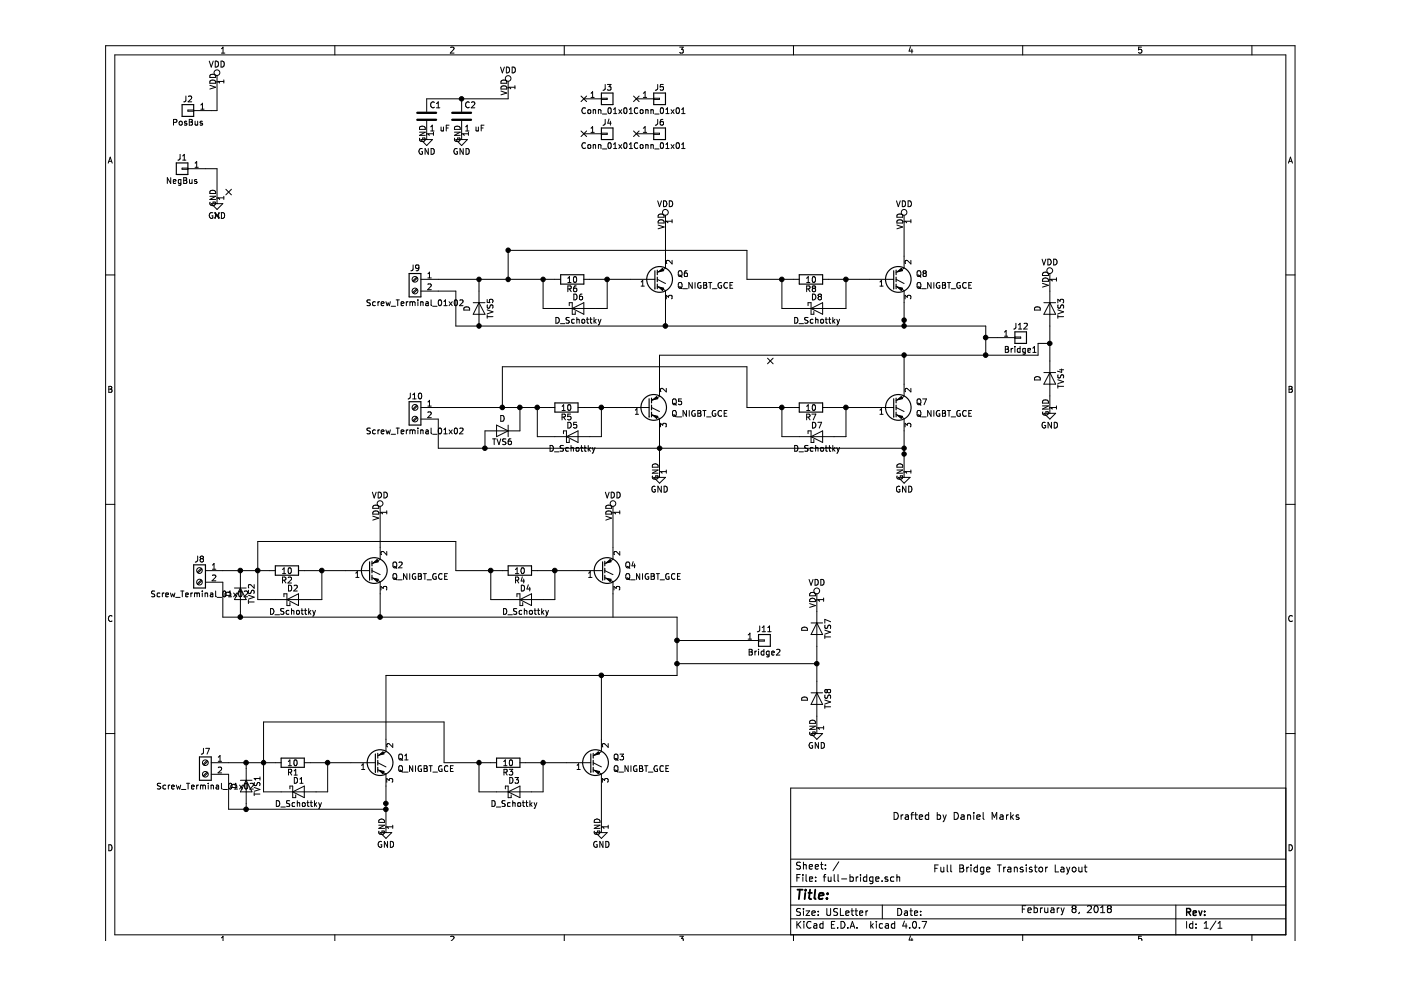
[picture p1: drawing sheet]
EESchema Schematic File Version 2
LIBS:power
LIBS:device
LIBS:switches
LIBS:relays
LIBS:motors
LIBS:transistors
LIBS:conn
LIBS:linear
LIBS:regul
LIBS:74xx
LIBS:cmos4000
LIBS:adc-dac
LIBS:memory
LIBS:xilinx
LIBS:microcontrollers
LIBS:dsp
LIBS:microchip
LIBS:analog_switches
LIBS:motorola
LIBS:texas
LIBS:intel
LIBS:audio
LIBS:interface
LIBS:digital-audio
LIBS:philips
LIBS:display
LIBS:cypress
LIBS:siliconi
LIBS:opto
LIBS:atmel
LIBS:contrib
LIBS:valves
LIBS:full-bridge-cache
EELAYER 25 0
EELAYER END
$Descr USLetter 11000 8500
encoding utf-8
Sheet 1 1
Title ""
Date ""
Rev ""
Comp ""
Comment1 ""
Comment2 ""
Comment3 ""
Comment4 ""
$EndDescr
$Comp
L Q_NIGBT_GCE Q2
U 1 1
P 2650 4900
F 0 "Q2" H 2850 4950 50  0000 L CNN
F 1 "Q_NIGBT_GCE" H 2850 4850 50  0000 L CNN
F 2 "TO_SOT_Packages_THT:TO-247_TO-3P_Vertical" H 2850 5000 50  0001 C CNN
F 3 "" H 2650 4900 50  0001 C CNN
	1    2650 4900
	1    0    0    -1  
$EndComp
$Comp
L R R2
U 1 1
P 1950 4900
F 0 "R2" V 2030 4900 50  0000 C CNN
F 1 "10" V 1950 4900 50  0000 C CNN
F 2 "Resistors_THT:R_Axial_DIN0411_L9.9mm_D3.6mm_P12.70mm_Horizontal" V 1880 4900 50  0001 C CNN
F 3 "" H 1950 4900 50  0001 C CNN
	1    1950 4900
	0    1    1    0   
$EndComp
$Comp
L D_Schottky D2
U 1 1
P 2000 5150
F 0 "D2" H 2000 5250 50  0000 C CNN
F 1 "D_Schottky" H 2000 5050 50  0000 C CNN
F 2 "Diodes_THT:D_DO-41_SOD81_P12.70mm_Horizontal" H 2000 5150 50  0001 C CNN
F 3 "" H 2000 5150 50  0001 C CNN
	1    2000 5150
	1    0    0    -1  
$EndComp
$Comp
L VDD #PWR7
U 1 1
P 3850 750
F 0 "#PWR7" H 3850 600 50  0001 C CNN
F 1 "VDD" H 3850 900 50  0000 C CNN
F 2 "" H 3850 750 50  0001 C CNN
F 3 "" H 3850 750 50  0001 C CNN
	1    3850 750 
	1    0    0    -1  
$EndComp
$Comp
L Q_NIGBT_GCE Q1
U 1 1
P 2700 6550
F 0 "Q1" H 2900 6600 50  0000 L CNN
F 1 "Q_NIGBT_GCE" H 2900 6500 50  0000 L CNN
F 2 "TO_SOT_Packages_THT:TO-247_TO-3P_Vertical" H 2900 6650 50  0001 C CNN
F 3 "" H 2700 6550 50  0001 C CNN
	1    2700 6550
	1    0    0    -1  
$EndComp
$Comp
L R R1
U 1 1
P 2000 6550
F 0 "R1" V 2080 6550 50  0000 C CNN
F 1 "10" V 2000 6550 50  0000 C CNN
F 2 "Resistors_THT:R_Axial_DIN0411_L9.9mm_D3.6mm_P12.70mm_Horizontal" V 1930 6550 50  0001 C CNN
F 3 "" H 2000 6550 50  0001 C CNN
	1    2000 6550
	0    1    1    0   
$EndComp
$Comp
L D_Schottky D1
U 1 1
P 2050 6800
F 0 "D1" H 2050 6900 50  0000 C CNN
F 1 "D_Schottky" H 2050 6700 50  0000 C CNN
F 2 "Diodes_THT:D_DO-41_SOD81_P12.70mm_Horizontal" H 2050 6800 50  0001 C CNN
F 3 "" H 2050 6800 50  0001 C CNN
	1    2050 6800
	1    0    0    -1  
$EndComp
$Comp
L GND #PWR4
U 1 1
P 2800 7100
F 0 "#PWR4" H 2800 6850 50  0001 C CNN
F 1 "GND" H 2800 6950 50  0000 C CNN
F 2 "" H 2800 7100 50  0001 C CNN
F 3 "" H 2800 7100 50  0001 C CNN
	1    2800 7100
	1    0    0    -1  
$EndComp
$Comp
L C C2
U 1 1
P 3450 1000
F 0 "C2" H 3475 1100 50  0000 L CNN
F 1 "1 uF" H 3475 900 50  0000 L CNN
F 2 "Capacitors_THT:C_Rect_L28.0mm_W10.0mm_P22.50mm_MKS4" H 3488 850 50  0001 C CNN
F 3 "" H 3450 1000 50  0001 C CNN
	1    3450 1000
	1    0    0    -1  
$EndComp
$Comp
L GND #PWR6
U 1 1
P 3450 1150
F 0 "#PWR6" H 3450 900 50  0001 C CNN
F 1 "GND" H 3450 1000 50  0000 C CNN
F 2 "" H 3450 1150 50  0001 C CNN
F 3 "" H 3450 1150 50  0001 C CNN
	1    3450 1150
	1    0    0    -1  
$EndComp
$Comp
L Screw_Terminal_01x02 J8
U 1 1
P 1200 4900
F 0 "J8" H 1200 5000 50  0000 C CNN
F 1 "Screw_Terminal_01x02" H 1200 4700 50  0000 C CNN
F 2 "Connectors_Terminal_Blocks:TerminalBlock_bornier-2_P5.08mm" H 1200 4900 50  0001 C CNN
F 3 "" H 1200 4900 50  0001 C CNN
	1    1200 4900
	-1   0    0    -1  
$EndComp
$Comp
L Screw_Terminal_01x02 J7
U 1 1
P 1250 6550
F 0 "J7" H 1250 6650 50  0000 C CNN
F 1 "Screw_Terminal_01x02" H 1250 6350 50  0000 C CNN
F 2 "Connectors_Terminal_Blocks:TerminalBlock_bornier-2_P5.08mm" H 1250 6550 50  0001 C CNN
F 3 "" H 1250 6550 50  0001 C CNN
	1    1250 6550
	-1   0    0    -1  
$EndComp
$Comp
L GND #PWR2
U 1 1
P 1350 1700
F 0 "#PWR2" H 1350 1450 50  0001 C CNN
F 1 "GND" H 1350 1550 50  0000 C CNN
F 2 "" H 1350 1700 50  0001 C CNN
F 3 "" H 1350 1700 50  0001 C CNN
	1    1350 1700
	1    0    0    -1  
$EndComp
$Comp
L Conn_01x01 J1
U 1 1
P 1050 1450
F 0 "J1" H 1050 1550 50  0000 C CNN
F 1 "NegBus" H 1050 1350 50  0000 C CNN
F 2 "Connectors:1pin" H 1050 1450 250 0001 C CNN
F 3 "" H 1050 1450 50  0001 C CNN
	1    1050 1450
	-1   0    0    -1  
$EndComp
$Comp
L VDD #PWR1
U 1 1
P 1350 700
F 0 "#PWR1" H 1350 550 50  0001 C CNN
F 1 "VDD" H 1350 850 50  0000 C CNN
F 2 "" H 1350 700 50  0001 C CNN
F 3 "" H 1350 700 50  0001 C CNN
	1    1350 700 
	1    0    0    -1  
$EndComp
$Comp
L Conn_01x01 J2
U 1 1
P 1100 950
F 0 "J2" H 1100 1050 50  0000 C CNN
F 1 "PosBus" H 1100 850 50  0000 C CNN
F 2 "Connectors:1pin" H 1100 950 250 0001 C CNN
F 3 "" H 1100 950 50  0001 C CNN
	1    1100 950 
	-1   0    0    -1  
$EndComp
$Comp
L Conn_01x01 J3
U 1 1
P 4700 850
F 0 "J3" H 4700 950 50  0000 C CNN
F 1 "Conn_01x01" H 4700 750 50  0000 C CNN
F 2 "Connectors:1pin" H 4700 850 150 0001 C CNN
F 3 "" H 4700 850 50  0001 C CNN
	1    4700 850 
	1    0    0    -1  
$EndComp
$Comp
L Conn_01x01 J5
U 1 1
P 5150 850
F 0 "J5" H 5150 950 50  0000 C CNN
F 1 "Conn_01x01" H 5150 750 50  0000 C CNN
F 2 "Connectors:1pin" H 5150 850 150 0001 C CNN
F 3 "" H 5150 850 50  0001 C CNN
	1    5150 850 
	1    0    0    -1  
$EndComp
$Comp
L Conn_01x01 J4
U 1 1
P 4700 1150
F 0 "J4" H 4700 1250 50  0000 C CNN
F 1 "Conn_01x01" H 4700 1050 50  0000 C CNN
F 2 "Connectors:1pin" H 4700 1150 150 0001 C CNN
F 3 "" H 4700 1150 50  0001 C CNN
	1    4700 1150
	1    0    0    -1  
$EndComp
$Comp
L Conn_01x01 J6
U 1 1
P 5150 1150
F 0 "J6" H 5150 1250 50  0000 C CNN
F 1 "Conn_01x01" H 5150 1050 50  0000 C CNN
F 2 "Connectors:1pin" H 5150 1150 150 0001 C CNN
F 3 "" H 5150 1150 50  0001 C CNN
	1    5150 1150
	1    0    0    -1  
$EndComp
Text Notes 7500 7500 0    60   ~ 0
Full Bridge Transistor Layout
Text Notes 7150 7050 0    60   ~ 0
Drafted by Daniel Marks
Text Notes 8250 7850 0    60   ~ 0
February 8, 2018
$Comp
L C C1
U 1 1
P 3150 1000
F 0 "C1" H 3175 1100 50  0000 L CNN
F 1 "1 uF" H 3175 900 50  0000 L CNN
F 2 "Capacitors_THT:C_Rect_L28.0mm_W10.0mm_P22.50mm_MKS4" H 3188 850 50  0001 C CNN
F 3 "" H 3150 1000 50  0001 C CNN
	1    3150 1000
	1    0    0    -1  
$EndComp
$Comp
L GND #PWR5
U 1 1
P 3150 1150
F 0 "#PWR5" H 3150 900 50  0001 C CNN
F 1 "GND" H 3150 1000 50  0000 C CNN
F 2 "" H 3150 1150 50  0001 C CNN
F 3 "" H 3150 1150 50  0001 C CNN
	1    3150 1150
	1    0    0    -1  
$EndComp
$Comp
L Q_NIGBT_GCE Q4
U 1 1
P 4650 4900
F 0 "Q4" H 4850 4950 50  0000 L CNN
F 1 "Q_NIGBT_GCE" H 4850 4850 50  0000 L CNN
F 2 "TO_SOT_Packages_THT:TO-247_TO-3P_Vertical" H 4850 5000 50  0001 C CNN
F 3 "" H 4650 4900 50  0001 C CNN
	1    4650 4900
	1    0    0    -1  
$EndComp
$Comp
L R R4
U 1 1
P 3950 4900
F 0 "R4" V 4030 4900 50  0000 C CNN
F 1 "10" V 3950 4900 50  0000 C CNN
F 2 "Resistors_THT:R_Axial_DIN0411_L9.9mm_D3.6mm_P12.70mm_Horizontal" V 3880 4900 50  0001 C CNN
F 3 "" H 3950 4900 50  0001 C CNN
	1    3950 4900
	0    1    1    0   
$EndComp
$Comp
L D_Schottky D4
U 1 1
P 4000 5150
F 0 "D4" H 4000 5250 50  0000 C CNN
F 1 "D_Schottky" H 4000 5050 50  0000 C CNN
F 2 "Diodes_THT:D_DO-41_SOD81_P12.70mm_Horizontal" H 4000 5150 50  0001 C CNN
F 3 "" H 4000 5150 50  0001 C CNN
	1    4000 5150
	1    0    0    -1  
$EndComp
$Comp
L VDD #PWR3
U 1 1
P 2750 4400
F 0 "#PWR3" H 2750 4250 50  0001 C CNN
F 1 "VDD" H 2750 4550 50  0000 C CNN
F 2 "" H 2750 4400 50  0001 C CNN
F 3 "" H 2750 4400 50  0001 C CNN
	1    2750 4400
	1    0    0    -1  
$EndComp
$Comp
L VDD #PWR9
U 1 1
P 4750 4400
F 0 "#PWR9" H 4750 4250 50  0001 C CNN
F 1 "VDD" H 4750 4550 50  0000 C CNN
F 2 "" H 4750 4400 50  0001 C CNN
F 3 "" H 4750 4400 50  0001 C CNN
	1    4750 4400
	1    0    0    -1  
$EndComp
$Comp
L Q_NIGBT_GCE Q6
U 1 1
P 5100 2400
F 0 "Q6" H 5300 2450 50  0000 L CNN
F 1 "Q_NIGBT_GCE" H 5300 2350 50  0000 L CNN
F 2 "TO_SOT_Packages_THT:TO-247_TO-3P_Vertical" H 5300 2500 50  0001 C CNN
F 3 "" H 5100 2400 50  0001 C CNN
	1    5100 2400
	1    0    0    -1  
$EndComp
$Comp
L R R6
U 1 1
P 4400 2400
F 0 "R6" V 4480 2400 50  0000 C CNN
F 1 "10" V 4400 2400 50  0000 C CNN
F 2 "Resistors_THT:R_Axial_DIN0411_L9.9mm_D3.6mm_P12.70mm_Horizontal" V 4330 2400 50  0001 C CNN
F 3 "" H 4400 2400 50  0001 C CNN
	1    4400 2400
	0    1    1    0   
$EndComp
$Comp
L D_Schottky D6
U 1 1
P 4450 2650
F 0 "D6" H 4450 2750 50  0000 C CNN
F 1 "D_Schottky" H 4450 2550 50  0000 C CNN
F 2 "Diodes_THT:D_DO-41_SOD81_P12.70mm_Horizontal" H 4450 2650 50  0001 C CNN
F 3 "" H 4450 2650 50  0001 C CNN
	1    4450 2650
	1    0    0    -1  
$EndComp
$Comp
L VDD #PWR11
U 1 1
P 5200 1900
F 0 "#PWR11" H 5200 1750 50  0001 C CNN
F 1 "VDD" H 5200 2050 50  0000 C CNN
F 2 "" H 5200 1900 50  0001 C CNN
F 3 "" H 5200 1900 50  0001 C CNN
	1    5200 1900
	1    0    0    -1  
$EndComp
$Comp
L Q_NIGBT_GCE Q8
U 1 1
P 7150 2400
F 0 "Q8" H 7350 2450 50  0000 L CNN
F 1 "Q_NIGBT_GCE" H 7350 2350 50  0000 L CNN
F 2 "TO_SOT_Packages_THT:TO-247_TO-3P_Vertical" H 7350 2500 50  0001 C CNN
F 3 "" H 7150 2400 50  0001 C CNN
	1    7150 2400
	1    0    0    -1  
$EndComp
$Comp
L R R8
U 1 1
P 6450 2400
F 0 "R8" V 6530 2400 50  0000 C CNN
F 1 "10" V 6450 2400 50  0000 C CNN
F 2 "Resistors_THT:R_Axial_DIN0411_L9.9mm_D3.6mm_P12.70mm_Horizontal" V 6380 2400 50  0001 C CNN
F 3 "" H 6450 2400 50  0001 C CNN
	1    6450 2400
	0    1    1    0   
$EndComp
$Comp
L D_Schottky D8
U 1 1
P 6500 2650
F 0 "D8" H 6500 2750 50  0000 C CNN
F 1 "D_Schottky" H 6500 2550 50  0000 C CNN
F 2 "Diodes_THT:D_DO-41_SOD81_P12.70mm_Horizontal" H 6500 2650 50  0001 C CNN
F 3 "" H 6500 2650 50  0001 C CNN
	1    6500 2650
	1    0    0    -1  
$EndComp
$Comp
L VDD #PWR14
U 1 1
P 7250 1900
F 0 "#PWR14" H 7250 1750 50  0001 C CNN
F 1 "VDD" H 7250 2050 50  0000 C CNN
F 2 "" H 7250 1900 50  0001 C CNN
F 3 "" H 7250 1900 50  0001 C CNN
	1    7250 1900
	1    0    0    -1  
$EndComp
$Comp
L Q_NIGBT_GCE Q3
U 1 1
P 4550 6550
F 0 "Q3" H 4750 6600 50  0000 L CNN
F 1 "Q_NIGBT_GCE" H 4750 6500 50  0000 L CNN
F 2 "TO_SOT_Packages_THT:TO-247_TO-3P_Vertical" H 4750 6650 50  0001 C CNN
F 3 "" H 4550 6550 50  0001 C CNN
	1    4550 6550
	1    0    0    -1  
$EndComp
$Comp
L R R3
U 1 1
P 3850 6550
F 0 "R3" V 3930 6550 50  0000 C CNN
F 1 "10" V 3850 6550 50  0000 C CNN
F 2 "Resistors_THT:R_Axial_DIN0411_L9.9mm_D3.6mm_P12.70mm_Horizontal" V 3780 6550 50  0001 C CNN
F 3 "" H 3850 6550 50  0001 C CNN
	1    3850 6550
	0    1    1    0   
$EndComp
$Comp
L D_Schottky D3
U 1 1
P 3900 6800
F 0 "D3" H 3900 6900 50  0000 C CNN
F 1 "D_Schottky" H 3900 6700 50  0000 C CNN
F 2 "Diodes_THT:D_DO-41_SOD81_P12.70mm_Horizontal" H 3900 6800 50  0001 C CNN
F 3 "" H 3900 6800 50  0001 C CNN
	1    3900 6800
	1    0    0    -1  
$EndComp
$Comp
L GND #PWR8
U 1 1
P 4650 7100
F 0 "#PWR8" H 4650 6850 50  0001 C CNN
F 1 "GND" H 4650 6950 50  0000 C CNN
F 2 "" H 4650 7100 50  0001 C CNN
F 3 "" H 4650 7100 50  0001 C CNN
	1    4650 7100
	1    0    0    -1  
$EndComp
$Comp
L Q_NIGBT_GCE Q5
U 1 1
P 5050 3500
F 0 "Q5" H 5250 3550 50  0000 L CNN
F 1 "Q_NIGBT_GCE" H 5250 3450 50  0000 L CNN
F 2 "TO_SOT_Packages_THT:TO-247_TO-3P_Vertical" H 5250 3600 50  0001 C CNN
F 3 "" H 5050 3500 50  0001 C CNN
	1    5050 3500
	1    0    0    -1  
$EndComp
$Comp
L R R5
U 1 1
P 4350 3500
F 0 "R5" V 4430 3500 50  0000 C CNN
F 1 "10" V 4350 3500 50  0000 C CNN
F 2 "Resistors_THT:R_Axial_DIN0411_L9.9mm_D3.6mm_P12.70mm_Horizontal" V 4280 3500 50  0001 C CNN
F 3 "" H 4350 3500 50  0001 C CNN
	1    4350 3500
	0    1    1    0   
$EndComp
$Comp
L D_Schottky D5
U 1 1
P 4400 3750
F 0 "D5" H 4400 3850 50  0000 C CNN
F 1 "D_Schottky" H 4400 3650 50  0000 C CNN
F 2 "Diodes_THT:D_DO-41_SOD81_P12.70mm_Horizontal" H 4400 3750 50  0001 C CNN
F 3 "" H 4400 3750 50  0001 C CNN
	1    4400 3750
	1    0    0    -1  
$EndComp
$Comp
L GND #PWR10
U 1 1
P 5150 4050
F 0 "#PWR10" H 5150 3800 50  0001 C CNN
F 1 "GND" H 5150 3900 50  0000 C CNN
F 2 "" H 5150 4050 50  0001 C CNN
F 3 "" H 5150 4050 50  0001 C CNN
	1    5150 4050
	1    0    0    -1  
$EndComp
$Comp
L Q_NIGBT_GCE Q7
U 1 1
P 7150 3500
F 0 "Q7" H 7350 3550 50  0000 L CNN
F 1 "Q_NIGBT_GCE" H 7350 3450 50  0000 L CNN
F 2 "TO_SOT_Packages_THT:TO-247_TO-3P_Vertical" H 7350 3600 50  0001 C CNN
F 3 "" H 7150 3500 50  0001 C CNN
	1    7150 3500
	1    0    0    -1  
$EndComp
$Comp
L R R7
U 1 1
P 6450 3500
F 0 "R7" V 6530 3500 50  0000 C CNN
F 1 "10" V 6450 3500 50  0000 C CNN
F 2 "Resistors_THT:R_Axial_DIN0411_L9.9mm_D3.6mm_P12.70mm_Horizontal" V 6380 3500 50  0001 C CNN
F 3 "" H 6450 3500 50  0001 C CNN
	1    6450 3500
	0    1    1    0   
$EndComp
$Comp
L D_Schottky D7
U 1 1
P 6500 3750
F 0 "D7" H 6500 3850 50  0000 C CNN
F 1 "D_Schottky" H 6500 3650 50  0000 C CNN
F 2 "Diodes_THT:D_DO-41_SOD81_P12.70mm_Horizontal" H 6500 3750 50  0001 C CNN
F 3 "" H 6500 3750 50  0001 C CNN
	1    6500 3750
	1    0    0    -1  
$EndComp
$Comp
L GND #PWR15
U 1 1
P 7250 4050
F 0 "#PWR15" H 7250 3800 50  0001 C CNN
F 1 "GND" H 7250 3900 50  0000 C CNN
F 2 "" H 7250 4050 50  0001 C CNN
F 3 "" H 7250 4050 50  0001 C CNN
	1    7250 4050
	1    0    0    -1  
$EndComp
NoConn ~ 4500 850 
NoConn ~ 4950 850 
NoConn ~ 4950 1150
NoConn ~ 4500 1150
NoConn ~ 1450 1650
NoConn ~ 1350 1850
NoConn ~ 6100 3100
$Comp
L D TVS2
U 1 1
P 1550 5100
F 0 "TVS2" H 1550 5200 50  0000 C CNN
F 1 "D" H 1550 5000 50  0000 C CNN
F 2 "Diodes_THT:D_DO-41_SOD81_P10.16mm_Horizontal" H 1550 5100 50  0001 C CNN
F 3 "" H 1550 5100 50  0001 C CNN
	1    1550 5100
	0    1    1    0   
$EndComp
$Comp
L D TVS1
U 1 1
P 1600 6750
F 0 "TVS1" H 1600 6850 50  0000 C CNN
F 1 "D" H 1600 6650 50  0000 C CNN
F 2 "Diodes_THT:D_DO-41_SOD81_P10.16mm_Horizontal" H 1600 6750 50  0001 C CNN
F 3 "" H 1600 6750 50  0001 C CNN
	1    1600 6750
	0    1    1    0   
$EndComp
$Comp
L D TVS3
U 1 1
P 8500 2650
F 0 "TVS3" H 8500 2750 50  0000 C CNN
F 1 "D" H 8500 2550 50  0000 C CNN
F 2 "Diodes_THT:D_DO-201_P15.24mm_Horizontal" H 8500 2650 50  0001 C CNN
F 3 "" H 8500 2650 50  0001 C CNN
	1    8500 2650
	0    1    1    0   
$EndComp
$Comp
L D TVS4
U 1 1
P 8500 3250
F 0 "TVS4" H 8500 3350 50  0000 C CNN
F 1 "D" H 8500 3150 50  0000 C CNN
F 2 "Diodes_THT:D_DO-201_P15.24mm_Horizontal" H 8500 3250 50  0001 C CNN
F 3 "" H 8500 3250 50  0001 C CNN
	1    8500 3250
	0    1    1    0   
$EndComp
$Comp
L VDD #PWR16
U 1 1
P 8500 2400
F 0 "#PWR16" H 8500 2250 50  0001 C CNN
F 1 "VDD" H 8500 2550 50  0000 C CNN
F 2 "" H 8500 2400 50  0001 C CNN
F 3 "" H 8500 2400 50  0001 C CNN
	1    8500 2400
	1    0    0    -1  
$EndComp
$Comp
L Conn_01x01 J11
U 1 1
P 6050 5500
F 0 "J11" H 6050 5600 50  0000 C CNN
F 1 "Bridge2" H 6050 5400 50  0000 C CNN
F 2 "Connectors:1pin" H 6050 5500 250 0001 C CNN
F 3 "" H 6050 5500 50  0001 C CNN
	1    6050 5500
	1    0    0    -1  
$EndComp
$Comp
L Screw_Terminal_01x02 J9
U 1 1
P 3050 2400
F 0 "J9" H 3050 2500 50  0000 C CNN
F 1 "Screw_Terminal_01x02" H 3050 2200 50  0000 C CNN
F 2 "Connectors_Terminal_Blocks:TerminalBlock_bornier-2_P5.08mm" H 3050 2400 50  0001 C CNN
F 3 "" H 3050 2400 50  0001 C CNN
	1    3050 2400
	-1   0    0    -1  
$EndComp
$Comp
L D TVS5
U 1 1
P 3600 2650
F 0 "TVS5" H 3600 2750 50  0000 C CNN
F 1 "D" H 3600 2550 50  0000 C CNN
F 2 "Diodes_THT:D_DO-41_SOD81_P10.16mm_Horizontal" H 3600 2650 50  0001 C CNN
F 3 "" H 3600 2650 50  0001 C CNN
	1    3600 2650
	0    1    1    0   
$EndComp
$Comp
L Screw_Terminal_01x02 J10
U 1 1
P 3050 3500
F 0 "J10" H 3050 3600 50  0000 C CNN
F 1 "Screw_Terminal_01x02" H 3050 3300 50  0000 C CNN
F 2 "Connectors_Terminal_Blocks:TerminalBlock_bornier-2_P5.08mm" H 3050 3500 50  0001 C CNN
F 3 "" H 3050 3500 50  0001 C CNN
	1    3050 3500
	-1   0    0    -1  
$EndComp
$Comp
L D TVS6
U 1 1
P 3800 3700
F 0 "TVS6" H 3800 3800 50  0000 C CNN
F 1 "D" H 3800 3600 50  0000 C CNN
F 2 "Diodes_THT:D_DO-41_SOD81_P10.16mm_Horizontal" H 3800 3700 50  0001 C CNN
F 3 "" H 3800 3700 50  0001 C CNN
	1    3800 3700
	-1   0    0    1   
$EndComp
$Comp
L GND #PWR17
U 1 1
P 8500 3500
F 0 "#PWR17" H 8500 3250 50  0001 C CNN
F 1 "GND" H 8500 3350 50  0000 C CNN
F 2 "" H 8500 3500 50  0001 C CNN
F 3 "" H 8500 3500 50  0001 C CNN
	1    8500 3500
	1    0    0    -1  
$EndComp
$Comp
L D TVS7
U 1 1
P 6500 5400
F 0 "TVS7" H 6500 5500 50  0000 C CNN
F 1 "D" H 6500 5300 50  0000 C CNN
F 2 "Diodes_THT:D_DO-201_P15.24mm_Horizontal" H 6500 5400 50  0001 C CNN
F 3 "" H 6500 5400 50  0001 C CNN
	1    6500 5400
	0    1    1    0   
$EndComp
$Comp
L D TVS8
U 1 1
P 6500 6000
F 0 "TVS8" H 6500 6100 50  0000 C CNN
F 1 "D" H 6500 5900 50  0000 C CNN
F 2 "Diodes_THT:D_DO-201_P15.24mm_Horizontal" H 6500 6000 50  0001 C CNN
F 3 "" H 6500 6000 50  0001 C CNN
	1    6500 6000
	0    1    1    0   
$EndComp
$Comp
L VDD #PWR12
U 1 1
P 6500 5150
F 0 "#PWR12" H 6500 5000 50  0001 C CNN
F 1 "VDD" H 6500 5300 50  0000 C CNN
F 2 "" H 6500 5150 50  0001 C CNN
F 3 "" H 6500 5150 50  0001 C CNN
	1    6500 5150
	1    0    0    -1  
$EndComp
$Comp
L GND #PWR13
U 1 1
P 6500 6250
F 0 "#PWR13" H 6500 6000 50  0001 C CNN
F 1 "GND" H 6500 6100 50  0000 C CNN
F 2 "" H 6500 6250 50  0001 C CNN
F 3 "" H 6500 6250 50  0001 C CNN
	1    6500 6250
	1    0    0    -1  
$EndComp
$Comp
L Conn_01x01 J12
U 1 1
P 8250 2900
F 0 "J12" H 8250 3000 50  0000 C CNN
F 1 "Bridge1" H 8250 2800 50  0000 C CNN
F 2 "Connectors:1pin" H 8250 2900 250 0001 C CNN
F 3 "" H 8250 2900 50  0001 C CNN
	1    8250 2900
	1    0    0    -1  
$EndComp
Wire Wire Line
	2100 4900 2450 4900
Wire Wire Line
	2250 4900 2250 5150
Wire Wire Line
	2250 5150 2150 5150
Connection ~ 2250 4900
Wire Wire Line
	1700 5150 1850 5150
Wire Wire Line
	1700 4650 1700 5150
Wire Wire Line
	1400 4900 1800 4900
Wire Wire Line
	2800 5800 2800 6350
Wire Wire Line
	2150 6550 2500 6550
Wire Wire Line
	2300 6550 2300 6800
Wire Wire Line
	2300 6800 2200 6800
Connection ~ 2300 6550
Wire Wire Line
	1750 6800 1900 6800
Wire Wire Line
	1750 6200 1750 6800
Wire Wire Line
	1450 6550 1850 6550
Connection ~ 2800 6900
Wire Wire Line
	2800 6750 2800 7100
Wire Wire Line
	3150 850  3850 850 
Connection ~ 1700 4900
Wire Wire Line
	1400 5000 1400 5300
Connection ~ 1750 6550
Wire Wire Line
	1450 6650 1450 6950
Wire Wire Line
	1250 1450 1350 1450
Wire Wire Line
	1350 1450 1350 1700
Wire Wire Line
	1300 950  1350 950 
Wire Wire Line
	1350 950  1350 700 
Wire Wire Line
	1450 6950 2800 6950
Connection ~ 2800 6950
Connection ~ 2750 5300
Connection ~ 3450 850 
Wire Wire Line
	3850 850  3850 750 
Wire Wire Line
	2750 4700 2750 4400
Wire Wire Line
	4100 4900 4450 4900
Wire Wire Line
	4250 4900 4250 5150
Wire Wire Line
	4250 5150 4150 5150
Connection ~ 4250 4900
Wire Wire Line
	3850 5150 3700 5150
Wire Wire Line
	3700 5150 3700 4900
Wire Wire Line
	3400 4900 3800 4900
Connection ~ 3700 4900
Wire Wire Line
	4750 4700 4750 4400
Wire Wire Line
	3400 4650 3400 4900
Wire Wire Line
	4550 2400 4900 2400
Wire Wire Line
	4700 2400 4700 2650
Wire Wire Line
	4700 2650 4600 2650
Connection ~ 4700 2400
Wire Wire Line
	4300 2650 4150 2650
Wire Wire Line
	4150 2650 4150 2400
Connection ~ 4150 2400
Connection ~ 5200 2800
Wire Wire Line
	5200 2200 5200 1900
Wire Wire Line
	6600 2400 6950 2400
Wire Wire Line
	6750 2400 6750 2650
Wire Wire Line
	6750 2650 6650 2650
Connection ~ 6750 2400
Wire Wire Line
	6350 2650 6200 2650
Wire Wire Line
	6200 2650 6200 2400
Wire Wire Line
	5900 2400 6300 2400
Connection ~ 6200 2400
Wire Wire Line
	7250 2200 7250 1900
Wire Wire Line
	5900 2150 5900 2400
Wire Wire Line
	1700 4650 3400 4650
Connection ~ 3850 2150
Wire Wire Line
	2750 5300 2750 5100
Wire Wire Line
	5200 2800 5200 2600
Wire Wire Line
	7250 2800 7250 2600
Wire Wire Line
	1400 5300 5300 5300
Wire Wire Line
	3250 3850 7250 3850
Wire Wire Line
	4000 6550 4350 6550
Wire Wire Line
	4150 6550 4150 6800
Wire Wire Line
	4150 6800 4050 6800
Connection ~ 4150 6550
Wire Wire Line
	3750 6800 3600 6800
Wire Wire Line
	3600 6800 3600 6550
Wire Wire Line
	3300 6550 3700 6550
Wire Wire Line
	4650 6750 4650 7100
Connection ~ 3600 6550
Wire Wire Line
	4500 3500 4850 3500
Wire Wire Line
	4650 3500 4650 3750
Wire Wire Line
	4650 3750 4550 3750
Connection ~ 4650 3500
Wire Wire Line
	4250 3750 4100 3750
Wire Wire Line
	4100 3750 4100 3500
Wire Wire Line
	3250 3500 4200 3500
Connection ~ 5150 3850
Wire Wire Line
	5150 3700 5150 4050
Connection ~ 4100 3500
Wire Wire Line
	6600 3500 6950 3500
Wire Wire Line
	6750 3500 6750 3750
Wire Wire Line
	6750 3750 6650 3750
Connection ~ 6750 3500
Wire Wire Line
	6350 3750 6200 3750
Wire Wire Line
	6200 3750 6200 3500
Wire Wire Line
	5900 3500 6300 3500
Connection ~ 7250 3850
Wire Wire Line
	7250 3700 7250 4050
Connection ~ 6200 3500
Connection ~ 7250 3900
Wire Wire Line
	1750 6200 3300 6200
Wire Wire Line
	3300 6200 3300 6550
Wire Wire Line
	3800 3150 3800 3500
Wire Wire Line
	5900 3150 5900 3500
Wire Wire Line
	5300 5800 2800 5800
Connection ~ 7250 2750
Wire Wire Line
	4650 5800 4650 6350
Wire Wire Line
	1550 4900 1550 4950
Connection ~ 1550 4900
Wire Wire Line
	1550 5250 1550 5300
Connection ~ 1550 5300
Wire Wire Line
	1600 6550 1600 6600
Connection ~ 1600 6550
Wire Wire Line
	1600 6900 1600 6950
Connection ~ 1600 6950
Wire Wire Line
	8500 2800 8500 3100
Connection ~ 8500 2950
Wire Wire Line
	8500 2500 8500 2400
Wire Wire Line
	5850 5500 5300 5500
Connection ~ 5300 5500
Wire Wire Line
	3400 2800 7950 2800
Wire Wire Line
	5900 2150 3850 2150
Connection ~ 3850 2400
Wire Wire Line
	3250 2500 3400 2500
Wire Wire Line
	3400 2500 3400 2800
Connection ~ 3600 2800
Wire Wire Line
	3250 2400 4250 2400
Wire Wire Line
	3600 2500 3600 2400
Connection ~ 3600 2400
Connection ~ 4650 5800
Wire Wire Line
	5300 5300 5300 5800
Wire Wire Line
	5150 3300 5150 3050
Wire Wire Line
	5150 3050 8400 3050
Wire Wire Line
	7250 3050 7250 3300
Wire Wire Line
	3800 3150 5900 3150
Connection ~ 3800 3500
Wire Wire Line
	3250 3850 3250 3600
Connection ~ 7250 3050
Connection ~ 7250 2800
Wire Wire Line
	7950 2800 7950 3050
Connection ~ 7950 3050
Wire Wire Line
	8500 3400 8500 3500
Wire Wire Line
	6500 5550 6500 5850
Connection ~ 6500 5700
Wire Wire Line
	6500 5250 6500 5150
Wire Wire Line
	6500 6150 6500 6250
Wire Wire Line
	6500 5700 5300 5700
Connection ~ 5300 5700
Wire Wire Line
	8400 3050 8400 2950
Wire Wire Line
	8400 2950 8500 2950
Wire Wire Line
	3850 2150 3850 2400
Wire Wire Line
	8050 2900 7950 2900
Connection ~ 7950 2900
Wire Wire Line
	3650 3700 3650 3850
Connection ~ 3650 3850
Wire Wire Line
	3950 3700 3950 3500
Connection ~ 3950 3500
Wire Wire Line
	4750 5100 4750 5300
Connection ~ 4750 5300
$EndSCHEMATC
